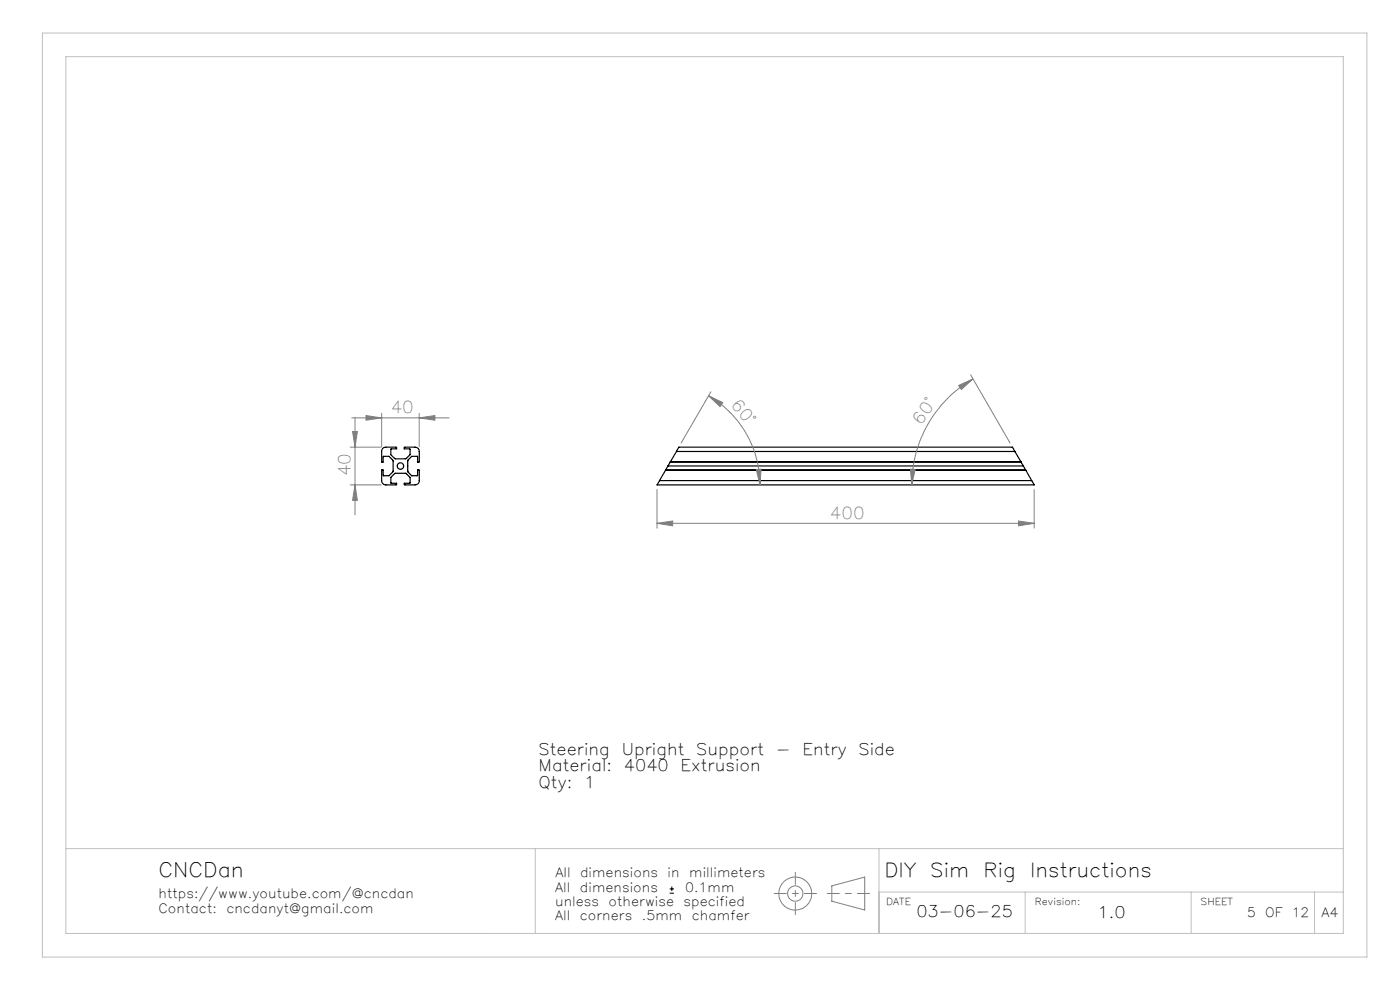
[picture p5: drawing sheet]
<svg xmlns="http://www.w3.org/2000/svg" width="297mm" height="210mm" viewBox="0 0 297 210" stroke-linecap="round" stroke-linejoin="round" font-family="sans-serif">
<g fill="none" stroke="#000" stroke-width=".25">
<path d="M81.2 95.1l.6-.2h2.2l.1 .3-1.2 .1v1.1l.9 .9h2.3l.9-.9v-1.2h-1.2v-.2l2.3-.1a.85 .85 0 0 1 .8 .9v2.2h-.3l-.1-1.2h-1.2l-.8 .9v2.3l.8 .9h1.2l.1-1.2h.3v2.2a.84 .84 0 0 1-.8 1l-2.3-.1v-.3h1.2v-1.2l-.9-.9h-2.4l-.8 .9v1.1l1.2 .1v.3l-2.3 .1a.9 .9 0 0 1-.8-1v-2.2h.3l.1 1.2h1.1l.9-.9v-2.3l-.9-.9h-1.1l-.1 1.2-.3-.1v-2.3zM141.2 99.8h76.4M141.2 99.8l-1.3 2.1M141.2 99.7h76.4M141.2 99.7v.1M141.7 98.8h75.4M141.7 98.8l-.5 .9M142.2 98h74.4M142.2 98l-.5 .8M142.2 97.9h74.4M142.2 97.9v.1M143.5 95.8l.5-.9h70.8l.5 .9"/>
<path d="M143.5 95.8h71.8M143.5 95.8l-1.3 2.1M215.3 95.8l1.3 2.1M216.6 97.9v.1M216.6 98l.5 .8M217.1 98.8l.5 .9M217.6 99.7v.1M217.6 99.8l1.3 2.1M139.9 101.9l-.5 1h80l-.5-1M139.9 101.9h79"/>
<circle cx="85" cy="98.9" r=".68"/>
</g>
<path d="M142.1 189.5h.9M142.1 188.6h.9M142.5 188.1v.9" fill="none" stroke="#000" stroke-width=".21"/>
<g fill="none" stroke="#808080" stroke-width=".21">
<path d="M205.9 79.5l8.4 14.5M74.3 94.9h6.6M74.6 88.6h20.7M74.8 91.5h1l-.5 3.4zM75.3 88.5v20.7M77.6 88.2l3.4 .4-3.4 .5zM81 87.7v7M88.9 88.6l3.4-.4v.9zM88.9 87.7v7M150.3 84l3 1.4-.5 .8zM150.3 84a21.9 21.9 0 0 1 10.9 18.9M150.8 83.1l-6.3 10.9"/>
<path d="M160.4 99.6l1.1-.1-.3 3.4zM193.1 99.5l1 .1-.7 3.3zM203.4 81.8l3-1.4-2.5 2.2zM206.4 80.4a25.9 25.9 0 0 0-13 22.5M74.3 102.9h6.6M75.3 102.9l.5 3.2h-1zM139.4 111l3.3-.5v1zM139.4 103.8v8.2M139.4 111h80M216.1 110.5l3.3 .5-3.3 .5zM219.4 103.8v8.2M176.5 187.9l6.9-1.9v7l-6.9-1.8z"/>
<circle cx="168.7" cy="189.5" r="3.5"/>
<circle cx="168.7" cy="189.5" r="1.62"/>
</g>
<path d="M164.2 189.5h9M168.7 194v-9M175.5 189.5h9" fill="none" stroke="#808080" stroke-width=".21" stroke-dasharray="6.3 1.3 1.3 1.3" stroke-dashoffset="3.8"/>
<path d="M9 7h281v196h-281zM14 12h271v186h-271zM14 180h271M113.6 180v18M186.5 180v18M186.5 189.2h98.5M217.5 189.2v8.8M252.7 189.2v8.8M278.9 189.2v8.8" fill="none" stroke="#c0c0c0" stroke-width=".21"/>
<g fill="#808080">
<path d="M160.4 99.6l1.1-.1-.3 3.4zM150.3 84l3 1.4-.5 .8z"/>
<path d="M139.4 111l3.3-.5v1zM216.1 110.5l3.3 .5-3.3 .5z"/>
<path d="M203.4 81.8l3-1.4-2.5 2.2zM193.1 99.5l1 .1-.7 3.3z"/>
<path d="M74.8 91.5h1l-.5 3.4zM75.3 102.9l.5 3.2h-1z"/>
<path d="M77.6 88.2l3.4 .4-3.4 .5zM88.9 88.6l3.4-.4v.9z"/>
</g>
<text font-size="4.2" x="33.6" y="186">CNCDan</text>
<g font-size="4.1">
<text x="187.6" y="186">DIY</text>
<text x="197.4" y="186">Sim</text>
<text x="208.7" y="186">Rig</text>
<text x="218.5" y="186">Instructions</text>
</g>
<g font-size="3.5" fill="#808080">
<text x="82.9" y="87.7">40</text>
<text x="154.9" y="85.9" transform="rotate(50 154.9 85.9)">60°</text>
<text x="195.4" y="90.3" transform="rotate(-56 195.4 90.3)">60°</text>
<text x="74.4" y="101.1" transform="rotate(-90 74.4 101.1)">40</text>
<text x="176.1" y="110.1">400</text>
</g>
<g font-size="3.4">
<text x="114.3" y="160.1">Steering</text>
<text x="131.9" y="160.1">Upright</text>
<text x="147.7" y="160.1">Support</text>
<text x="164.6" y="160.1">-</text>
<text x="170.2" y="160.1">Entry</text>
<text x="182.1" y="160.1">Side</text>
<text x="114.3" y="163.6">Material:</text>
<text x="114.3" y="167.1">Qty:</text>
<text x="123.9" y="167.1">1</text>
<text x="132.4" y="163.6">4040</text>
<text x="144.4" y="163.6">Extrusion</text>
<text x="194.4" y="194.6">03-06-25</text>
<text x="232.8" y="194.7">1.0</text>
</g>
<g font-size="2.7">
<text x="117.8" y="186">All</text>
<text x="123.1" y="186">dimensions</text>
<text x="141.6" y="186">in</text>
<text x="146.2" y="186">millimeters</text>
<text x="33.6" y="190.6">https://www.youtube.com/@cncdan</text>
<text x="117.8" y="189.2">All</text>
<text x="123" y="189.2">dimensions</text>
<text x="145.3" y="189.2">0.1mm</text>
<text x="33.6" y="193.6">Contact:</text>
<text x="48" y="193.6">cncdanyt@gmail.com</text>
<text x="117.8" y="192.2">unless</text>
<text x="117.8" y="195.2">All</text>
<text x="123" y="195.2">corners</text>
<text x="129.1" y="192.2">otherwise</text>
<text x="136.2" y="195.2">.5mm</text>
<text x="145" y="192.2">specified</text>
<text x="146.8" y="195.2">chamfer</text>
<text x="264.6" y="194.5">5</text>
<text x="268.4" y="194.5">OF</text>
<text x="274" y="194.5">12</text>
<text x="280.3" y="194.5">A4</text>
</g>
<g font-size="2">
<text x="188" y="192">DATE</text>
<text x="219.5" y="192">Revision:</text>
<text x="254.7" y="192">SHEET</text>
</g>
</svg>
